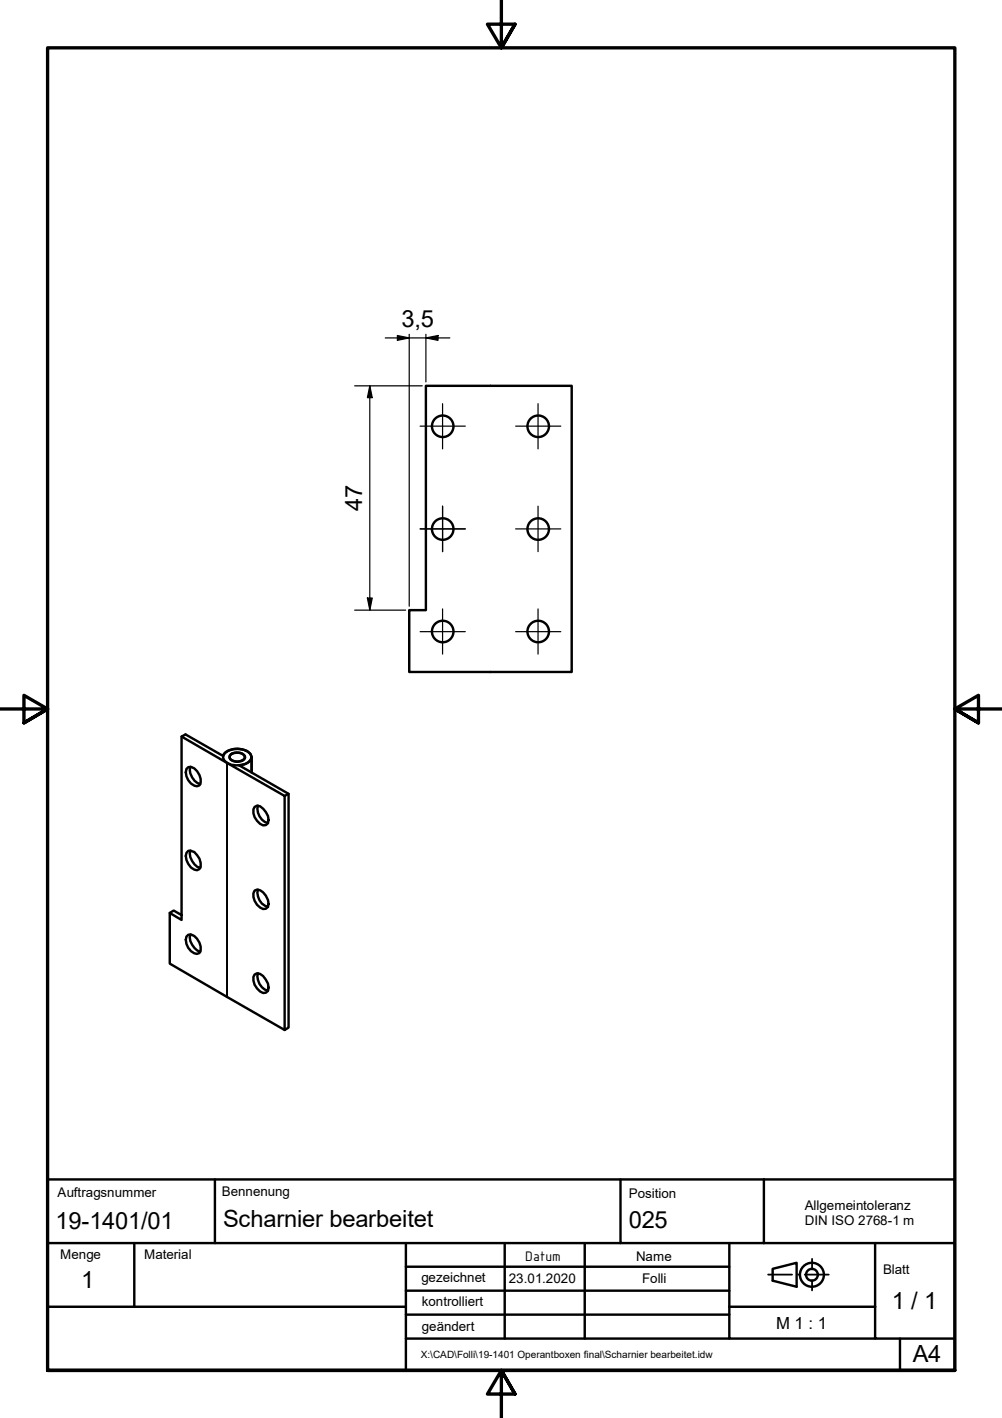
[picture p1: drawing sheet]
<svg xmlns="http://www.w3.org/2000/svg" width="210mm" height="297mm" viewBox="0 0 210 297" stroke-linecap="round" stroke-linejoin="round" font-family="sans-serif">
<!-- layer: Sichtbar (ISO) -->
<g fill="none" stroke="#000" stroke-width=".51">
<path d="M89.2 80.8h30.6v60h-34.1v-13h3.5zM38 154.3l9.6 5.5M47.6 159.8l12 6.9v49.1l-24-13.9v-10.7M47.6 159.8l-.6-.5-.3-.6 .1-.6a4 4 0 0 1 5.7-.1l.2 .6a2.47 2.47 0 0 1-2.6 1.7l10.4 6v49l-.9 .5M47.6 159.8a4 4 0 0 0 5-.8 1.88 1.88 0 0 0-1.9-2 4.1 4.1 0 0 0-3.6 .8l-.4 .6-7.8-4.6-.9 .5v38.4l-2.4-1.5 .8-.5 1.6 1M48.3 158.1a2.27 2.27 0 0 1 3 .3l-.1 .5a2.16 2.16 0 0 1-3 .1l-.1-.5zM48.5 157.9a2.33 2.33 0 0 1 2.7 .3l.2 .5a2.02 2.02 0 0 1-3.3 0v-.4zM52.7 158.6v3.2M39.1 161.1l.3-.4a2.19 2.19 0 0 1 2.4 1.7l.2 .8v.7l-.2 .6a1.82 1.82 0 0 1-2.4-1.1l-.3-.8-.2-.8zM39.4 178.2h.6a2.87 2.87 0 0 1 1.8 3.8 1.68 1.68 0 0 1-2.4-1 2.03 2.03 0 0 1 0-2.8zM39.9 160.6a3.2 3.2 0 0 0 2.1 3.7M39.9 178.2a3.2 3.2 0 0 0 2.1 3.6"/>
<path d="M53.3 169l.5-.2a3.2 3.2 0 0 1 2.3 3.7l-.4 .3a2.29 2.29 0 0 1-2.4-1.6l-.2-.8v-.9zM54 168.8a3 3 0 0 0 2.1 3.6M60.5 166.3l-.9 .4M39.4 195.8a2.19 2.19 0 0 1 2.4 1.7l.2 .8v.8l-.2 .5a1.82 1.82 0 0 1-2.4-1 2 2 0 0 1 0-2.8zM39.9 195.8a3.3 3.3 0 0 0 2.1 3.6M53.3 186.5a1.78 1.78 0 0 1 2.4 1.1l.4 .9 .2 .8-.2 .7-.4 .4a2.5 2.5 0 0 1-2.6-2.5v-.8zM54 186.4a3 3 0 0 0 2.1 3.6M53.3 204.1a1.66 1.66 0 0 1 2.4 1.1l.4 .8 .2 .9-.2 .7-.4 .3a2.29 2.29 0 0 1-2.4-1.6l-.2-.9v-.8zM54 203.9a3 3 0 0 0 2.1 3.6"/>
<circle cx="92.7" cy="89.3" r="2.25"/>
<circle cx="112.7" cy="89.3" r="2.25"/>
<circle cx="92.7" cy="110.8" r="2.25"/>
<circle cx="112.7" cy="110.8" r="2.25"/>
<circle cx="92.7" cy="132.3" r="2.25"/>
<circle cx="112.7" cy="132.3" r="2.25"/>
</g>
<!-- layer: Sichtbar schmal (ISO) -->
<path d="M47.6 159.8v49" fill="none" stroke="#000" stroke-width=".38"/>
<!-- layer: Rahmen (ISO) -->
<path d="M105 0v10l-2.9-4.9h5.8l-2.9 4.9 2.9-4.9M0 148.5h10l-5-2.8v5.7l5-2.9-5 2.9M210 148.5h-10l5-2.8v5.7l-5-2.9 5 2.9M10 287.1v-277.1h190v277.1h-190h190M107.9 292l-2.9-4.9 2.9 4.9h-5.8l2.9-4.9v9.9" fill="none" stroke="#000" stroke-width=".7"/>
<!-- layer: Titel (ISO) -->
<path d="M160.9 267h5M167.2 267h.2M168.6 267h5M170.1 263.7v2.2M170.1 268.1v2.2" fill="none" stroke="#000" stroke-width=".38"/>
<g fill="none" stroke="#000" stroke-width=".51">
<path d="M10 247.1h190v40h-190zM45 247.1v13.3M130 247.1v13.3h30M160 247.1v13.3M10 273.7h75v13.4M10 260.4h120M28.1 260.4v13.3M85 275.4h67.8M85 270.4h67.8M85 265.4h67.8M85 260.4v13.3M105.7 260.4v20"/>
<path d="M122.5 260.4v20M152.8 260.4v13.3M160 260.4h40M161.9 265.8l5-1.3v5l-5-1.2zM183.3 273.7v6.7h16.7M183.3 273.7h-30.5v6.7h30.5M183.3 260.4v13.3M85 280.4h67.8M188.5 280.4v6.7"/>
<circle cx="170.1" cy="267" r="2.51"/>
<circle cx="170.1" cy="267" r="1.24"/>
</g>
<path d="M80.7 70.8h13.5M83.2 70.3l2.5 .5-2.5 .5zM85.7 70v57M89.2 70.8l2.6-.5v1zM89.2 70v10M74.3 80.8h14.2M77.5 80.8l.5 2.5h-1zM77.5 80.8v47M74.3 127.8h10.7M77 125.3h1l-.5 2.5z" fill="none" stroke="#000" stroke-width=".25"/>
<g fill="#000">
<path d="M83.2 70.3l2.5 .5-2.5 .5z" fill-rule="evenodd"/>
<path d="M89.2 70.8l2.6-.5v1z" fill-rule="evenodd"/>
<path d="M77.5 80.8l.5 2.5h-1z" fill-rule="evenodd"/>
<path d="M77 125.3h1l-.5 2.5z" fill-rule="evenodd"/>
</g>
<!-- layer: Mittelpunktmarkierung (ISO) -->
<path d="M88 89.3h9.5M92.7 84.6v9.4M108 89.3h9.5M112.7 84.6v9.4M88 110.8h9.5M92.7 106v9.6M108 110.8h9.5M112.7 106v9.6M88 132.3h9.5M92.7 127.6v9.4M108 132.3h9.5M112.7 127.6v9.4" fill="none" stroke="#000" stroke-width=".25"/>
<g font-size="5">
<text x="84.1" y="68.5">3,5</text>
<text x="75.9" y="107" transform="rotate(-90 75.9 107)">47</text>
<text x="11.6" y="257.4">19-1401/01</text>
<text x="46.7" y="257.1">Scharnier bearbeitet</text>
<text x="131.7" y="257.2">025</text>
<text x="17" y="269.9">1</text>
<text x="186.8" y="274.2">1 / 1</text>
<text x="191.2" y="285.4">A4</text>
</g>
<text font-size="3.5" x="162.6" y="278.5">M 1 : 1</text>
<text font-size="3.1" x="110" y="264.1">Datum</text>
<g font-size="2.8">
<text x="12.1" y="250.7">Auftragsnummer</text>
<text x="46.5" y="250.6">Bennenung</text>
<text x="131.7" y="250.9">Position</text>
<text x="168.6" y="253.4">Allgemeintoleranz</text>
<text x="168.6" y="256.6">DIN ISO 2768-1 m</text>
<text x="12.6" y="263.6">Menge</text>
<text x="30.2" y="263.8">Material</text>
<text x="88.3" y="268.7">gezeichnet</text>
<text x="106.6" y="268.8">23.01.2020</text>
<text x="133.3" y="264.1">Name</text>
<text x="134.5" y="268.8">Folli</text>
<text x="185" y="266.9">Blatt</text>
<text x="88.4" y="273.7">kontrolliert</text>
<text x="88.4" y="278.8">geändert</text>
</g>
<text font-size="2.1" x="88.1" y="284.5">X:\CAD\Folli\19-1401 Operantboxen final\Scharnier bearbeitet.idw</text>
</svg>
